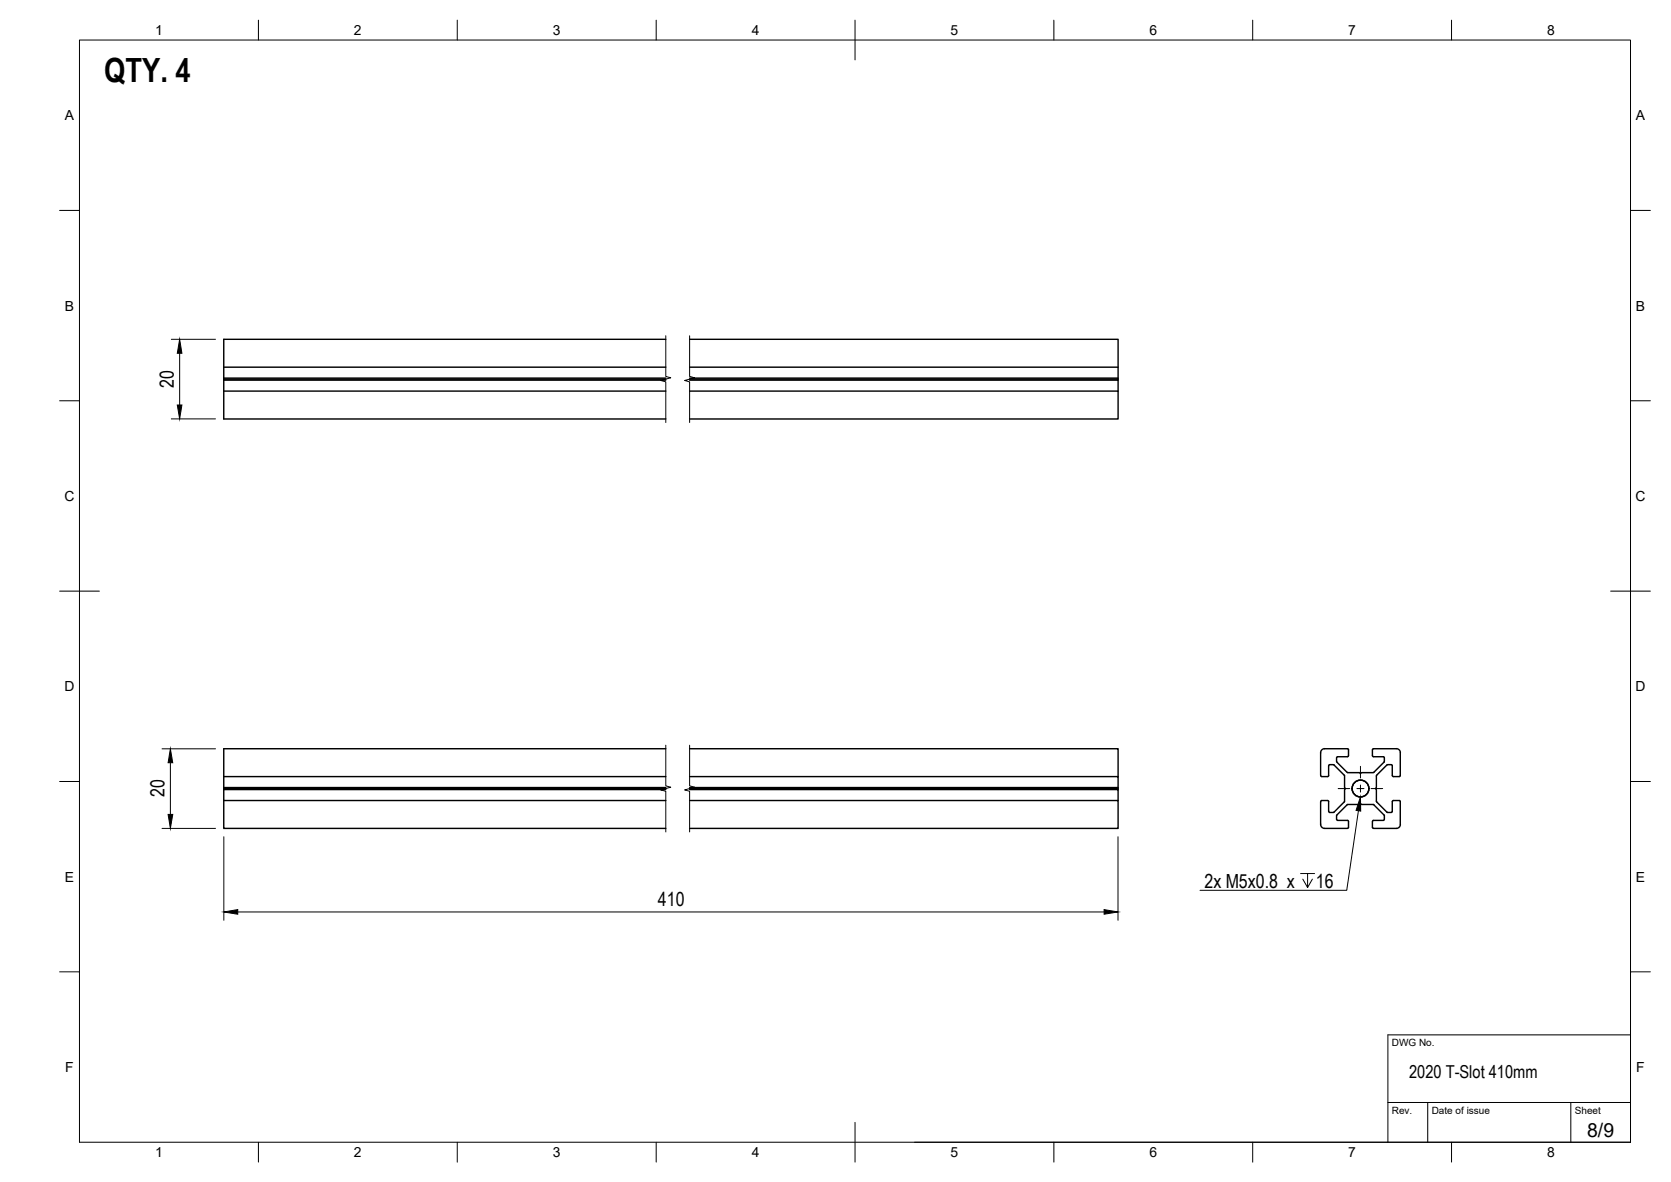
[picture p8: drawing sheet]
<svg xmlns="http://www.w3.org/2000/svg" width="420mm" height="297mm" viewBox="0 0 420 297" stroke-linecap="round" stroke-linejoin="round" font-family="sans-serif">
<!-- layer: Visible -->
<g fill="none" stroke="#000" stroke-width=".36">
<path d="M56.3 95.5h111.1M56.3 95.3h111.1M56.3 95h111.1M56.3 92.3h111.1M56.3 98.3h111.1M167.4 85.3h-111.1v20h111.1M173.4 95.5h107.7v2.8M173.4 95.3h107.7v.2M173.4 95h107.7v.3M173.4 92.3h107.7v2.7M173.4 85.3h107.7v7M173.4 98.3h107.7v7h-107.7"/>
<path d="M56.3 198.4h111.1M56.3 198.2h111.1M56.3 197.9h111.1M56.3 195.2h111.1M167.4 188.2h-111.1v20h111.1M173.4 198.4h107.7v2.8M173.4 198.2h107.7v.2M173.4 197.9h107.7v.3M173.4 195.2h107.7v2.7M173.4 188.2h107.7v7M332.3 195.2h1.5M333.1 188.2h5.9v1.9l-2.7 .1-.2 .2"/>
<path d="M333.1 188.1a1.01 1.01 0 0 0-1 1v5.8l.2 .2M335.3 192.2h-1l-.2 .2v2.5l-.3 .2M335.3 192.2l2.8 2.7v3l.2 .3-.2 .2v3l-2.8 2.8M336.1 190.4v1M336.1 191.3l2.6 2.8M345.5 194.1l-3.2 .1-.2 .2-.3-.2-3.1-.1M346.1 195v2.9l-.3 .3 .3 .2v3M346.1 195l2.7-2.8h1l.3 .2v2.5l.2 .2M347.8 190.2l-2.6-.1v-1.9h5.9a.97 .97 0 0 1 1 .9v5.8l-.3 .2M347.8 190.2l.3 .2v1l-2.7 2.7M350.3 195.2h1.5M56.3 201.2h111.1"/>
<path d="M173.4 201.2h107.7v7h-107.7M333.1 208.2h5.7M333.8 201.2h-1.5l-.2 .2v5.8a1.01 1.01 0 0 0 1 1M333.8 201.2l.3 .2 .1 2.7 1.1 .1M336.1 205v.9M336.1 205.9l.2 .2M336.3 206.2h2.7l.1 1.7-.3 .3M338.7 202.3l-2.6 2.7M338.7 202.2h3.1l.3-.3 .2 .3h3.2M345.4 202.3l2.7 2.6v1l-.3 .2M346.1 201.4l2.8 2.8h.9l.3-.3 .1-2.7h1.8l.1 6a1.01 1.01 0 0 1-1 1h-5.8M347.8 206.2h-2.6l-.1 1.7 .2 .3"/>
<circle cx="342.1" cy="198.2" r="2.13"/>
<circle cx="342.1" cy="198.2" r="2.11"/>
</g>
<!-- layer: BORDER -->
<g fill="none" stroke="#000" stroke-width=".25">
<path d="M20 10.1h390v276.9h-390zM65 5.1v5M115 5.1v5M165 5.1v5M215 5.1v10M265 5.1v5M315 5.1v5M365 5.1v5M15 52.9h5M410 52.9h5M15 100.7h5M410 100.7h5"/>
<path d="M15 148.6h10M405 148.6h10M15 196.4h5M410 196.4h5M15 244.2h5M410 244.2h5M65 287v5M115 287v5M165 287v5M215 282.1v9.9M265 287v5M315 287v5"/>
<path d="M365 287v5"/>
</g>
<!-- layer: TITLEBLOCK -->
<path d="M410 240.1v46.9h-180M349 277.1h61M359 277.1v9.9M395 277.1v9.9M410 260.1h-61v26.9" fill="none" stroke="#000" stroke-width=".25"/>
<!-- layer: FD_Dimensions -->
<path d="M43.1 85.3h11.1M45.2 88.8v13M43.1 105.3h11.1M40.7 188.2h13.5M42.8 191.7v13M40.7 208.2h13.5M56.3 210.3v21M281.1 210.3v21M59.8 229.2h217.8" fill="none" stroke="#000" stroke-width=".25"/>
<path d="M45.2 85.3l.5 3.5h-1.1zM44.6 101.8h1.1l-.5 3.5zM42.8 188.2l.6 3.5h-1.1zM42.3 204.7h1.1l-.6 3.5zM56.3 229.2l3.5-.6v1.2zM277.6 228.6l3.5 .6-3.5 .6z" fill="#000" stroke="#000" stroke-width=".25"/>
<!-- layer: Break Lines -->
<path d="M167.4 84.4v10.2l1.3 .3-2.6 .7 1.3 .4v10.2M173.4 84.4v10.2l1.3 .3-2.6 .7 1.3 .4v10.2M167.4 187.3v10.2l1.3 .3-2.6 .7 1.3 .3v10.3M173.4 187.3v10.2l1.3 .3-2.6 .7 1.3 .3v10.3" fill="none" stroke="#000" stroke-width=".25"/>
<!-- layer: Smart Centers -->
<path d="M336.5 198.2h2.9M341.2 198.2h1.8M342.1 192.6v2.9M342.1 197.3v1.8M344.7 198.2h3M342.1 200.9v2.9" fill="none" stroke="#000" stroke-width=".25"/>
<!-- layer: Hole Notes -->
<path d="M327 219.5h3.5M328.8 219.5v3.5l-1.2-2.1M341.6 203.7l-3 20h-36.9M330 220.9l-1.2 2.1" fill="none" stroke="#000" stroke-width=".25"/>
<path d="M342.1 200.3v3.5l-1.1-.1z" fill="#000" stroke="#000" stroke-width=".25"/>
<text font-size="8.4" x="26.2" y="20.5">QTY. 4</text>
<g font-size="4.9">
<text x="43.7" y="97.5" transform="rotate(-90 43.7 97.5)">20</text>
<text x="41.4" y="200.4" transform="rotate(-90 41.4 200.4)">20</text>
<text x="165.4" y="227.7">410</text>
<text x="302.9" y="223">2x M5x0.8 x</text>
<text x="330.9" y="223">16</text>
<text x="399.1" y="285.7">8/9</text>
</g>
<text font-size="4.5" x="354.3" y="271">2020 T-Slot 410mm</text>
<g font-size="3.5">
<text x="39" y="8.8">1</text>
<text x="89" y="8.8">2</text>
<text x="139" y="8.8">3</text>
<text x="189" y="8.8">4</text>
<text x="239" y="8.8">5</text>
<text x="289" y="8.8">6</text>
<text x="339" y="8.8">7</text>
<text x="389" y="8.8">8</text>
<text x="16.3" y="30.2">A</text>
<text x="411.3" y="30.2">A</text>
<text x="16.3" y="78">B</text>
<text x="411.3" y="78">B</text>
<text x="16.2" y="125.9">C</text>
<text x="411.2" y="125.9">C</text>
<text x="16.2" y="173.7">D</text>
<text x="411.2" y="173.7">D</text>
<text x="16.3" y="221.6">E</text>
<text x="411.3" y="221.6">E</text>
<text x="16.4" y="269.4">F</text>
<text x="411.4" y="269.4">F</text>
<text x="39" y="290.8">1</text>
<text x="89" y="290.8">2</text>
<text x="139" y="290.8">3</text>
<text x="189" y="290.8">4</text>
<text x="239" y="290.8">5</text>
<text x="289" y="290.8">6</text>
<text x="339" y="290.8">7</text>
<text x="389" y="290.8">8</text>
</g>
<g font-size="2.5">
<text x="350" y="262.9">DWG No.</text>
<text x="350" y="279.9">Rev.</text>
<text x="360" y="279.9">Date of issue</text>
<text x="396" y="279.9">Sheet</text>
</g>
</svg>
